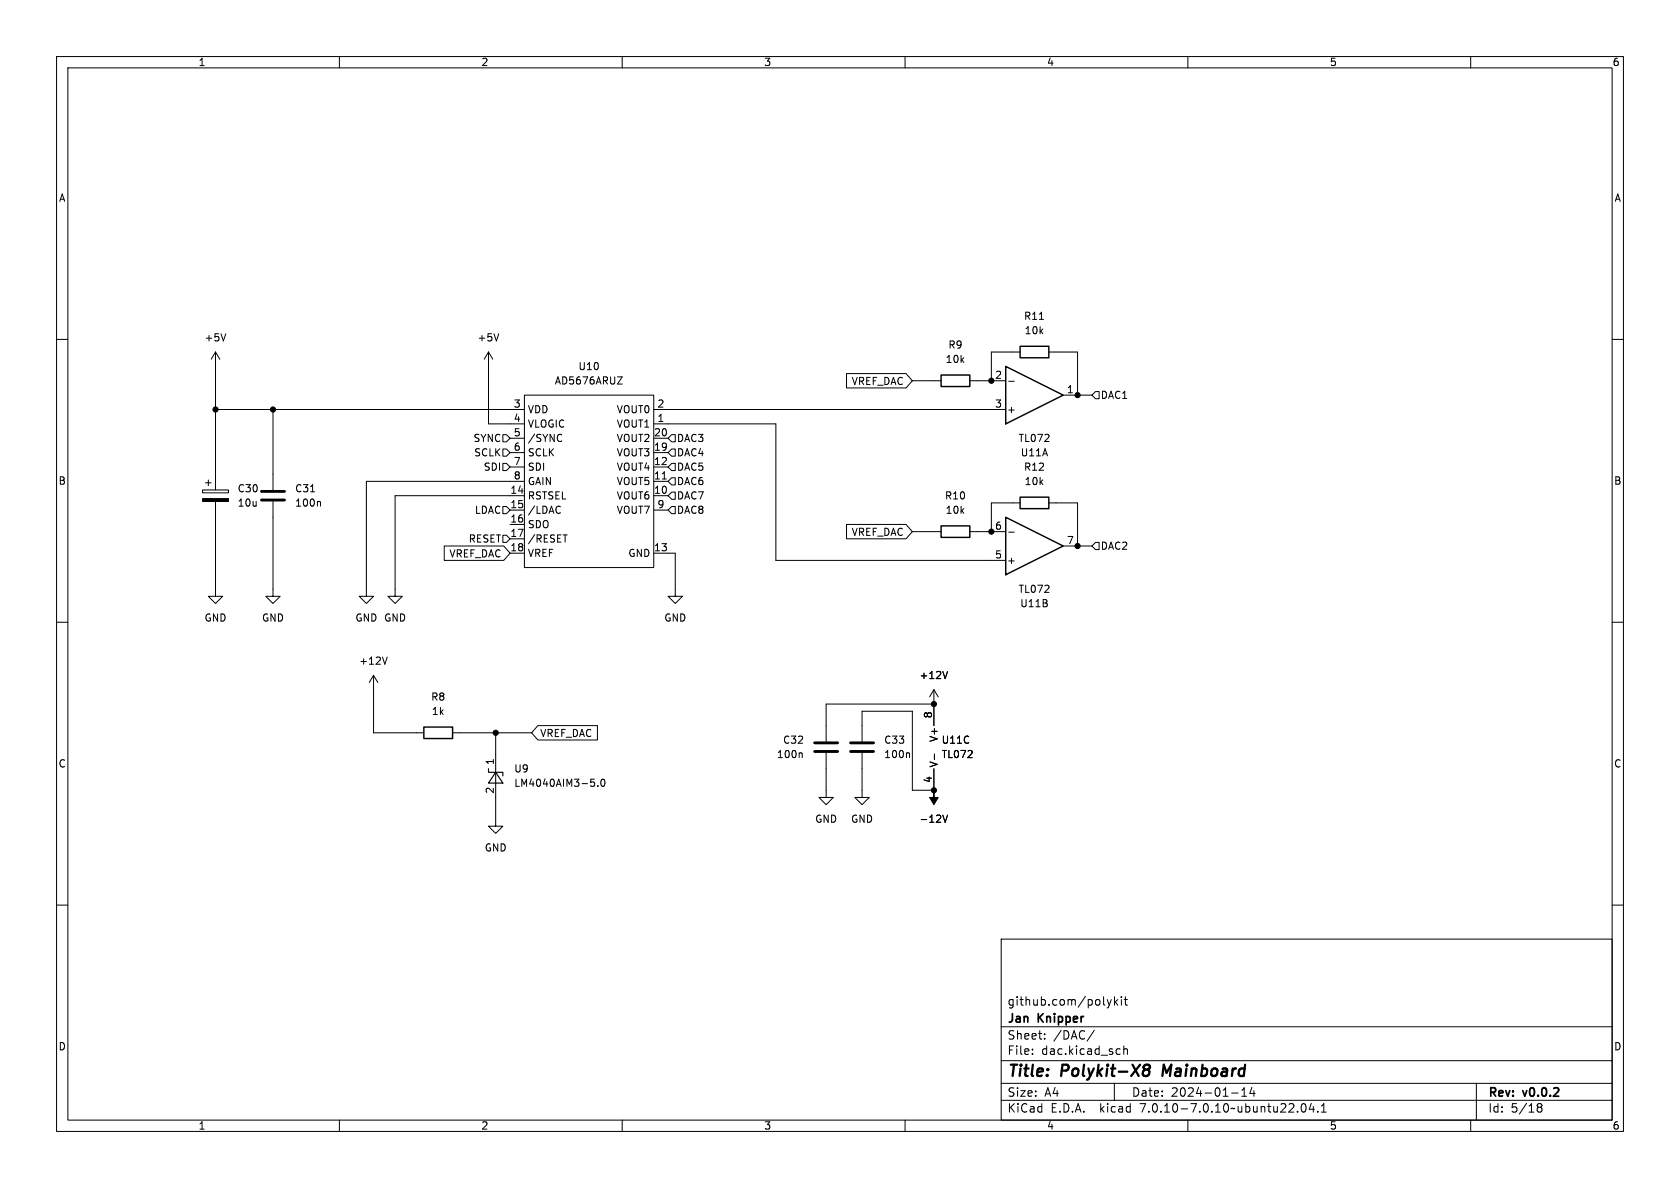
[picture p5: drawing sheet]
<svg xmlns="http://www.w3.org/2000/svg" width="297mm" height="210mm" viewBox="0 0 297 210" stroke-linecap="round" stroke-linejoin="round" font-family="sans-serif">
<g fill="none" stroke="#000" stroke-width=".18">
<path d="M10 10h277v190h-277zM12 12h273v186h-273zM60 10v2M110 10v2M160 10v2M210 10v2M260 10v2M10 60h2M39.9 59l-.4 1.3M88.2 59l-.4 1.3M183.8 56.5h.7M285 60h2"/>
<path d="M38.1 62.2v24.4M38.1 72.4h54.6M38.1 62.2l-.8 1.3M38.1 62.2l.8 1.3M48.3 72.4v14.2M86.4 62.2v12.7h6.3M86.4 62.2l-.8 1.3M86.4 62.2l.7 1.3M88.9 76.8h.6l.7 .7-.7 .6h-.6zM88.9 79.4h.6l.7 .6-.7 .6h-.6zM90.2 77.5h2.5M92.7 69.9h22.9v30.4h-22.9z"/>
<path d="M99.1 76.8l.2 .1M99.3 77.9l-.2 .1M109.2 66.6h.8l-.8 1.3h.8M115.6 74.9h21.6v24.2h40.6M115.6 72.4h62.2M115.6 77.5h2.5M118.1 77.5l.6-.7h.7v1.3h-.7zM118.7 79.4h.7v1.2h-.7l-.6-.6zM149.7 66h10.5l1.1 1.3-1.1 1.3h-10.5zM161.3 67.3h5.1M171.4 67.3h6.4M178.3 67.4h1"/>
<path d="M180.3 62.2h-5v5.1M185.4 62.2h5.1v7.7M188 69.9h5M193.7 69.2h.6v1.3h-.6l-.7-.6zM35.8 86.6h4.6v.5h-4.6zM36.3 85.3h1M36.8 84.8v1.1M38.1 88.6v16.8h1.3l-1.3 1.3-1.3-1.3h1.3M48.3 88.6v16.8h1.2l-1.2 1.3-1.3-1.3h1.3M54.9 86.9h.7M56.5 88.6l.2 .2v.7M78.5 96.5h10.6l1.1 1.3-1.1 1.3h-10.6z"/>
<path d="M88.9 81.9h.6l.7 .7-.7 .6h-.6zM88.9 89.5h.6l.7 .7-.7 .6h-.6zM88.9 94.6h.6l.7 .7-.7 .6h-.6zM90.2 82.6h2.5M90.2 97.8h2.5M90.2 90.2h2.5M90.2 92.7h2.5M90.2 95.3h2.5M90.2 80h2.5M92.7 87.6h-22.9v17.8h1.3l-1.3 1.3-1.2-1.3h1.2M92.7 85.1h-27.9v20.3h1.2l-1.2 1.3-1.3-1.3h1.3M98.8 89.5l.3 .1"/>
<path d="M99.1 90.6l-.3 .1M99.5 94.6h.8M115.6 97.8h3.8v7.6h1.2l-1.2 1.3-1.3-1.3h1.3M115.6 87.6h2.5M115.6 85.1h2.5M115.6 82.6h2.5M115.6 90.2h2.5M115.6 80h2.5M117.1 84.7h.7M118.1 82.6l.6-.7h.7v1.3h-.7zM118.7 87h.7v1.3h-.7l-.6-.7zM118.7 89.5h.7v1.3h-.7l-.6-.6z"/>
<path d="M118.7 84.5h.7v1.2h-.7l-.6-.6zM149.7 92.7h10.5l1.1 1.3-1.1 1.3h-10.5zM161.3 94h5.1M171.4 94h6.4M178.3 94.1h1M180.3 88.9h-5v5.1M185.4 88.9h5.1v7.6M188 96.5h5M193.7 95.9h.6v1.3h-.6l-.7-.7zM10 110h2M66 119.4l-.7 1.3M66 119.4v10.1h8.9"/>
<path d="M66 119.4l.8 1.3M68.5 116.1l-.5 1.3M167.5 118.7l-.4 1.3M285 110h2M80 129.5h14M87.6 129.5v16.6h1.3l-1.3 1.2-1.2-1.2h1.2M95.1 128.3h10.5v2.5h-10.5l-1.1-1.3zM104.5 137.7h.6M104.9 138.2l.2 .3v.3l-.2 .2M105.7 138.9v.1M106.3 137.9l.2-.2a.68 .68 0 0 1 .5 .7 .68 .68 0 0 1-.5 .6l-.2-.1-.1-.4zM141.6 133.1l.2 .2v.6"/>
<path d="M146 133.1v7.9h1.3l-1.3 1.2-1.2-1.2h1.2M152.4 133.1v7.9h1.3l-1.3 1.2-1.3-1.2h1.3M152.4 131.1v-5.4h8.9v14h3.8v-3.8M160.6 133.1l.2 .2v.6M165.1 124.5h-19.1v6.6M165.1 121.9v6.4M165.1 121.9l-.8 1.3M165.1 121.9l.8 1.3M165.2 133.3v1M10 160h2M166.7 144.1l.4 1.3 .4-1.3M285 160h2"/>
<path d="M177 166h108v32h-108zM195.7 176.7l.4 1M196.1 177.7l-.1 .4-.3 .1M196.5 176.7l-.4 1M197 176.2v1.5M197.2 177.1l.4 .6M197.6 176.7l-.6 .6M198.2 176.2v.1M198.2 176.7v1M198.7 176.7h.6M199 176.2v1.3l.3 .2M60 198v2"/>
<path d="M110 198v2M160 198v2M177 194.5h108M177 191.5h108M177 187.5h108M177 181.5h108M182.5 186.3v.1M182.5 185.5v.1M184.7 183.6v.1M184.7 182.8v.1M193.5 182.1l-1.3 2M197 191.5v3"/>
<path d="M197.9 185.4l.1 .1M198 186.3l-.1 .1M198.7 184.9v1.5M198.7 185.5l.2-.1 .3 .1 .1 .9M210 198v2M217.7 193.2h1.2M219.5 193.8h.9M219.5 192.7l.5-.4v1.5M221.3 192.2l-.3 1.1h.9M221.7 192.8v1M229.4 196.5v.1M230.2 195.2l.2-.1a.81 .81 0 0 1 .6 .6 .81 .81 0 0 1-.3 .8l-.2 .1a.81 .81 0 0 1-.3-1.4z"/>
<path d="M231.8 195l-.3 1.1h.9M232.2 195.6v1M233 196.5v.1M233.6 196.6h.9M233.6 195.5l.4-.4v1.5M260 198v2M261 191.5v6.5M271.7 195.4l.3-.3 .5 .1 .1 .3-.3 .2M271.7 195.5l.3 .2M272 195.7h.3M272 195.7l-.3 .3M272.3 195.7l.3 .3-.1 .5-.5 .1-.3-.3"/>
</g>
<path d="M202.2 188.6a.64 .64 0 0 1 1-.2l.1 .3-.4 .4M202.2 188.9l.3 .2M202.5 189.1h.4M202.5 189.1l-.3 .2M202.9 189.1l.2 .1a.65 .65 0 0 1-.1 .8 .65 .65 0 0 1-.8 .1M205.7 188.2l-.2 2" fill="none" stroke="#000" stroke-width=".4"/>
<g fill="#000" stroke="#000" stroke-width=".18">
<path d="M35.8 88.1h4.6v.5h-4.6zM165.1 139.7v1.3h.8l-.8 1.2-.8-1.2h.8z"/>
<circle cx="38.1" cy="72.4" r=".46"/>
<circle cx="48.3" cy="72.4" r=".46"/>
<circle cx="175.3" cy="67.3" r=".46"/>
<circle cx="190.5" cy="69.9" r=".46"/>
<circle cx="175.3" cy="94" r=".46"/>
<circle cx="190.5" cy="96.5" r=".46"/>
<circle cx="87.6" cy="129.5" r=".46"/>
<circle cx="165.1" cy="139.7" r=".46"/>
<circle cx="165.1" cy="124.5" r=".46"/>
</g>
<path d="M46.2 88.4h4.1M46.2 86.9h4.1M144 132.8h4.1M144 131.3h4.1M150.4 132.8h4M150.4 131.3h4" fill="none" stroke="#000" stroke-width=".51"/>
<path d="M166.4 66.3h5v2h-5zM177.8 64.8l10.2 5.1-10.2 5zM180.3 61.2h5.1v2h-5.1zM166.4 93h5v2h-5zM177.8 91.4l10.2 5.1-10.2 5.1zM180.3 87.9h5.1v2h-5.1zM74.9 128.5h5.1v2.1h-5.1z" fill="none" stroke="#000" stroke-width=".25"/>
<path d="M86.4 135.9v.6h2.5v.7M87.6 136.5l1.3 1.9h-2.5z" fill="none" stroke="#000" stroke-width=".2"/>
<g font-size="2.8">
<text x="178" y="190.9">Title:</text>
<text x="187.7" y="190.9">Polykit-X8</text>
<text x="206.4" y="190.9">Mainboard</text>
</g>
<g font-size="2.1">
<text x="178" y="178">github.com/polykit</text>
<text x="178" y="184">Sheet:</text>
<text x="178" y="181.2">Jan</text>
<text x="183.6" y="181.2">Knipper</text>
<text x="186.2" y="184">/DAC/</text>
<text x="178" y="186.7">File:</text>
<text x="184.1" y="186.7">dac.kicad_sch</text>
<text x="178" y="196.9">KiCad</text>
<text x="178" y="194.1">Size:</text>
<text x="184.7" y="194.1">A4</text>
<text x="185.7" y="196.9">E.D.A.</text>
<text x="194.6" y="196.9">kicad</text>
<text x="200" y="194.1">Date:</text>
<text x="201.8" y="196.9">7.0.10-7.0.10~ubuntu22.04.1</text>
<text x="207" y="194.1">2024-01-14</text>
<text x="263" y="194.3">Rev:</text>
<text x="263" y="196.9">Id:</text>
<text x="267.1" y="196.9">5/18</text>
<text x="269.4" y="194.3">v0.0.2</text>
</g>
<g font-size="1.8">
<text x="35" y="11.9">1</text>
<text x="85" y="11.9">2</text>
<text x="135" y="11.9">3</text>
<text x="185" y="11.9">4</text>
<text x="235" y="11.9">5</text>
<text x="285" y="11.9">6</text>
<text x="10.3" y="35.9">A</text>
<text x="285.3" y="35.9">A</text>
<text x="180.9" y="56.7">R11</text>
<text x="181.1" y="59.3">10k</text>
<text x="36.1" y="60.6">+5V</text>
<text x="84.3" y="60.6">+5V</text>
<text x="102.2" y="65.6">U10</text>
<text x="167.1" y="64.4">10k</text>
<text x="167.6" y="61.8">R9</text>
<text x="98" y="68.2">AD5676ARUZ</text>
<text x="150.5" y="68.3">VREF_DAC</text>
<text x="175.8" y="67.1">2</text>
<text x="188.5" y="69.6">1</text>
<text x="194.5" y="70.7">DAC1</text>
<text x="90.7" y="72.1">3</text>
<text x="90.7" y="74.7">4</text>
<text x="90.7" y="77.2">5</text>
<text x="93.2" y="73.3">VDD</text>
<text x="93.2" y="75.8">VLOGIC</text>
<text x="108.9" y="75.8">VOUT1</text>
<text x="108.9" y="73.3">VOUT0</text>
<text x="115.5" y="77.2">20</text>
<text x="116.1" y="74.7">1</text>
<text x="116.1" y="72.1">2</text>
<text x="175.8" y="72.1">3</text>
<text x="177.9" y="73.3">+</text>
<text x="83.6" y="78.3">SYNC</text>
<text x="83.7" y="80.9">SCLK</text>
<text x="85.4" y="83.4">SDI</text>
<text x="90.7" y="79.8">6</text>
<text x="90.7" y="82.3">7</text>
<text x="93.2" y="78.3">/SYNC</text>
<text x="93.2" y="80.9">SCLK</text>
<text x="93.2" y="83.4">SDI</text>
<text x="108.9" y="83.4">VOUT4</text>
<text x="108.9" y="80.9">VOUT3</text>
<text x="108.9" y="78.3">VOUT2</text>
<text x="115.5" y="82.3">12</text>
<text x="115.5" y="79.8">19</text>
<text x="119.6" y="83.4">DAC5</text>
<text x="119.6" y="78.3">DAC3</text>
<text x="119.6" y="80.9">DAC4</text>
<text x="180" y="78.3">TL072</text>
<text x="180.4" y="80.9">U11A</text>
<text x="180.9" y="83.4">R12</text>
<text x="10.3" y="85.9">B</text>
<text x="41.9" y="87.2">C30</text>
<text x="41.9" y="89.8">10u</text>
<text x="52.1" y="89.8">100n</text>
<text x="52.1" y="87.2">C31</text>
<text x="90.1" y="87.4">14</text>
<text x="90.1" y="89.9">15</text>
<text x="90.7" y="84.8">8</text>
<text x="93.2" y="88.5">RSTSEL</text>
<text x="93.2" y="86">GAIN</text>
<text x="108.9" y="88.5">VOUT6</text>
<text x="108.9" y="86">VOUT5</text>
<text x="115.5" y="87.4">10</text>
<text x="115.5" y="84.8">11</text>
<text x="116.1" y="89.9">9</text>
<text x="119.6" y="88.5">DAC7</text>
<text x="119.6" y="86">DAC6</text>
<text x="167" y="88.5">R10</text>
<text x="181.1" y="86">10k</text>
<text x="285.3" y="85.9">B</text>
<text x="83.8" y="91">LDAC</text>
<text x="90.1" y="92.5">16</text>
<text x="90.1" y="95">17</text>
<text x="93.2" y="91">/LDAC</text>
<text x="93.2" y="93.6">SDO</text>
<text x="108.9" y="91">VOUT7</text>
<text x="119.6" y="91">DAC8</text>
<text x="150.5" y="94.9">VREF_DAC</text>
<text x="167.1" y="91">10k</text>
<text x="175.8" y="93.7">6</text>
<text x="79.3" y="98.7">VREF_DAC</text>
<text x="82.8" y="96.1">RESET</text>
<text x="90.1" y="97.5">18</text>
<text x="93.2" y="96.1">/RESET</text>
<text x="93.2" y="98.7">VREF</text>
<text x="111" y="98.7">GND</text>
<text x="115.5" y="97.5">13</text>
<text x="175.8" y="98.8">5</text>
<text x="177.9" y="99.9">+</text>
<text x="188.5" y="96.3">7</text>
<text x="194.5" y="97.4">DAC2</text>
<text x="180" y="105">TL072</text>
<text x="180.3" y="107.5">U11B</text>
<text x="36.1" y="110.1">GND</text>
<text x="46.2" y="110.1">GND</text>
<text x="62.7" y="110.1">GND GND</text>
<text x="117.3" y="110.1">GND</text>
<text x="63.4" y="117.7">+12V</text>
<text x="76.1" y="124.1">R8</text>
<text x="162.5" y="120.2">+12V</text>
<text x="76.2" y="126.6">1k</text>
<text x="95.4" y="130.5">VREF_DAC</text>
<text x="138.3" y="131.7">C32</text>
<text x="156.2" y="131.7">C33</text>
<text x="164.8" y="127.1" transform="rotate(-90 164.8 127.1)">8</text>
<text x="166" y="131.3" transform="rotate(-90 166 131.3)">V+</text>
<text x="166.4" y="131.7">U11C</text>
<text x="10.3" y="135.9">C</text>
<text x="87.4" y="135.3" transform="rotate(-90 87.4 135.3)">1</text>
<text x="90.8" y="136.8">U9</text>
<text x="137.2" y="134.2">100n</text>
<text x="156.2" y="134.2">100n</text>
<text x="166" y="135.8" transform="rotate(-90 166 135.8)">V-</text>
<text x="166.4" y="134.2">TL072</text>
<text x="285.3" y="135.9">C</text>
<text x="87.4" y="140.4" transform="rotate(-90 87.4 140.4)">2</text>
<text x="90.8" y="139.3">LM4040AIM3-5.0</text>
<text x="164.8" y="138.5" transform="rotate(-90 164.8 138.5)">4</text>
<text x="144" y="145.6">GND</text>
<text x="150.4" y="145.6">GND</text>
<text x="162.5" y="145.6">-12V</text>
<text x="85.6" y="150.7">GND</text>
<text x="10.3" y="185.9">D</text>
<text x="285.3" y="185.9">D</text>
<text x="35" y="199.9">1</text>
<text x="85" y="199.9">2</text>
<text x="135" y="199.9">3</text>
<text x="185" y="199.9">4</text>
<text x="235" y="199.9">5</text>
<text x="285" y="199.9">6</text>
</g>
</svg>
